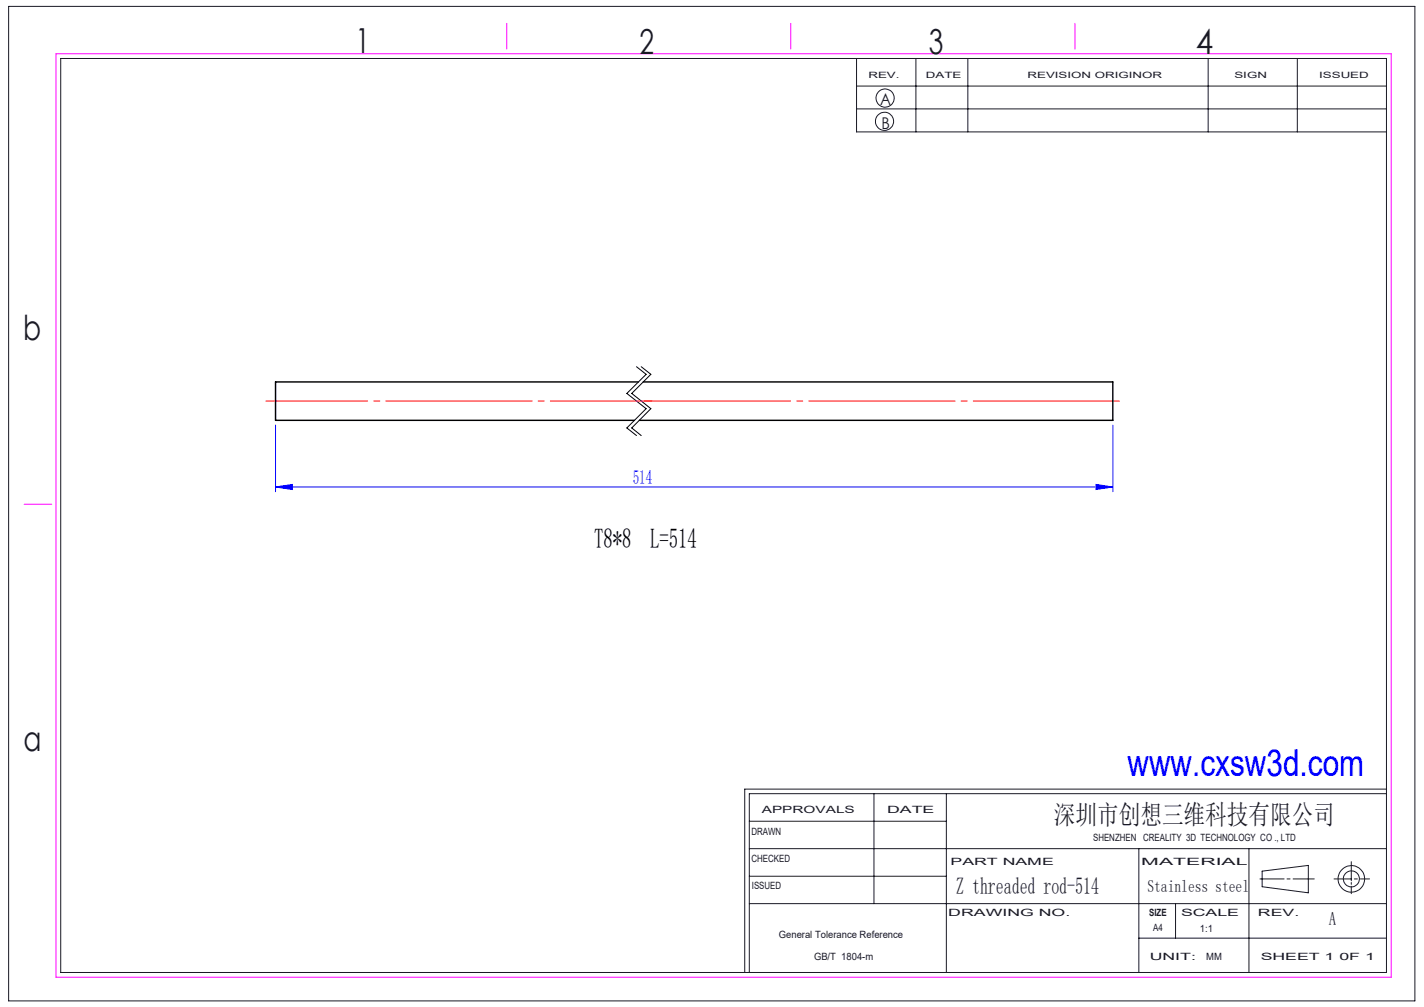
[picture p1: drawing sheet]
<svg xmlns="http://www.w3.org/2000/svg" width="297mm" height="210mm" viewBox="0 0 297 210" stroke-linecap="round" stroke-linejoin="round" font-family="sans-serif">
<g fill="none" stroke="#191924" stroke-width=".21">
<path d="M1.8 1.3h293.3v207.4h-293.3zM12.7 12.2h276.5v190.6h-276.5zM178.6 12.2v15.3h110.6M178.6 17.9h110.6M191 12.2v15.3M201.9 12.2v15.3M252 12.2v15.3M270.6 12.2v15.3M178.6 22.7h110.6M156.3 177h132.9M156.3 171.3h41.1M182.3 165.5v22.9"/>
<path d="M197.4 165.5v37.3M237.5 177v25.8M260.5 177v25.8M281.8 179.7v4M289.2 165.5h-132.9v37.3M289.2 164.6h-133.9v38.2M156.3 188.4h132.9M156.3 182.7h41.1M237.5 195.6h51.7M245.2 188.4v7.2M262.8 183.3h5M263.2 181.7l9.7-1.2v5.7l-9.7-1.3z"/>
<path d="M268.4 183.3h.7M269.7 183.3h4.4M278.2 183.3h3.6M281.8 184v.4M281.8 184.8v1.6M282.5 183.3h.6M283.7 183.3h1.9"/>
<circle cx="184.5" cy="25.3" r="1.9"/>
<circle cx="184.6" cy="20.4" r="1.89"/>
<circle cx="281.9" cy="183.3" r="1.68"/>
<circle cx="281.9" cy="183.3" r="2.77"/>
</g>
<path d="M11.7 11.2h278.5v192.6h-278.5zM105.7 4.9v5.3M164.9 4.9v5.3M224.2 4.9v5.3M5 105.2h5.8" fill="none" stroke="#f0f" stroke-width=".21"/>
<path d="M57.5 88.6v13.9M232.1 88.6v13.9M57.5 101.6l3.5-.6v1.1zM57.5 101.6h174.6M228.6 101l3.5 .6-3.5 .5z" fill="none" stroke="#00f" stroke-width=".21"/>
<path d="M132.8 76.5l2 1.6-4.1 3.9 4.1 3.2-4.1 4 2.1 1.6M133.7 76.5l2 1.6-3.9 3.9 3.9 3.2-3.9 4 1.9 1.6" fill="none" stroke="#000" stroke-width=".21"/>
<path d="M55.5 83.6h80.5" fill="none" stroke="#f00" stroke-width=".21" stroke-dasharray="30.5 1.3 1.3 1.3" stroke-dashoffset="9.3"/>
<path d="M133.8 83.6h100.3" fill="none" stroke="#f00" stroke-width=".21" stroke-dasharray="30.5 1.3 1.3 1.3" stroke-dashoffset="-.6"/>
<path d="M57.5 101.6l3.5-.6v1.1zM228.6 101l3.5 .6-3.5 .5z" fill="#00f"/>
<path d="M133.2 79.6h-75.7v8.1h74.8M134.2 79.6h97.9v8.1h-98.8" fill="none" stroke="#000" stroke-width=".3"/>
<text font-size="7.8" fill="#00f" x="235.2" y="161.8">www.cxsw3d.com</text>
<g font-size="7.2" fill="#191924">
<text x="74.1" y="11">1</text>
<text x="133.4" y="11.2">2</text>
<text x="193.7" y="11.3">3</text>
<text x="249.4" y="11.3">4</text>
<text x="4.8" y="70.9">b</text>
<text x="4.9" y="156.5">a</text>
</g>
<text font-size="5.8" x="123.9" y="114.2">T8*8 L=514</text>
<text font-size="5.6" fill="#191924" x="219.8" y="171.8">深圳市创想三维科技有限公司</text>
<text font-size="4.9" fill="#191924" x="199.4" y="186.5">Z threaded rod-514</text>
<text font-size="4.1" fill="#00f" x="132" y="101">514</text>
<text font-size="3.9" fill="#191924" x="277.2" y="193">A</text>
<text font-size="3.5" fill="#191924" x="239.3" y="186.1">Stainless steel</text>
<g font-size="3.4" fill="#191924">
<text x="183.6" y="22">A</text>
<text x="183.8" y="27">B</text>
</g>
<g font-size="2.1" fill="#191924">
<text x="158.9" y="169.5">APPROVALS</text>
<text x="185" y="169.5">DATE</text>
<text x="156.7" y="174.2">DRAWN</text>
<text x="156.7" y="179.7">CHECKED</text>
<text x="228" y="175.4">SHENZHEN CREALITY 3D TECHNOLOGY CO ., LTD</text>
<text x="156.8" y="185.4">ISSUED</text>
<text x="198.2" y="180.4">PART NAME</text>
<text x="238" y="180.4">MATERIAL</text>
<text x="197.8" y="191">DRAWING NO.</text>
<text x="239.7" y="191">SIZE</text>
<text x="246.3" y="191">SCALE</text>
<text x="262.4" y="191">REV.</text>
<text x="162.4" y="195.6">General Tolerance Reference</text>
<text x="240.5" y="194.1">A4</text>
<text x="250.3" y="194.3">1:1</text>
<text x="169.8" y="200.2">GB/T 1804-m</text>
<text x="239.8" y="200.2">UNIT:</text>
<text x="251.6" y="200.2">MM</text>
<text x="262.9" y="200.2">SHEET 1 0F 1</text>
</g>
<g font-size="1.8" fill="#191924">
<text x="181.1" y="16.3">REV.</text>
<text x="193.1" y="16.3">DATE</text>
<text x="214.3" y="16.3">REVISION ORIGINOR</text>
<text x="257.5" y="16.3">SIGN</text>
<text x="275.1" y="16.3">ISSUED</text>
</g>
</svg>
